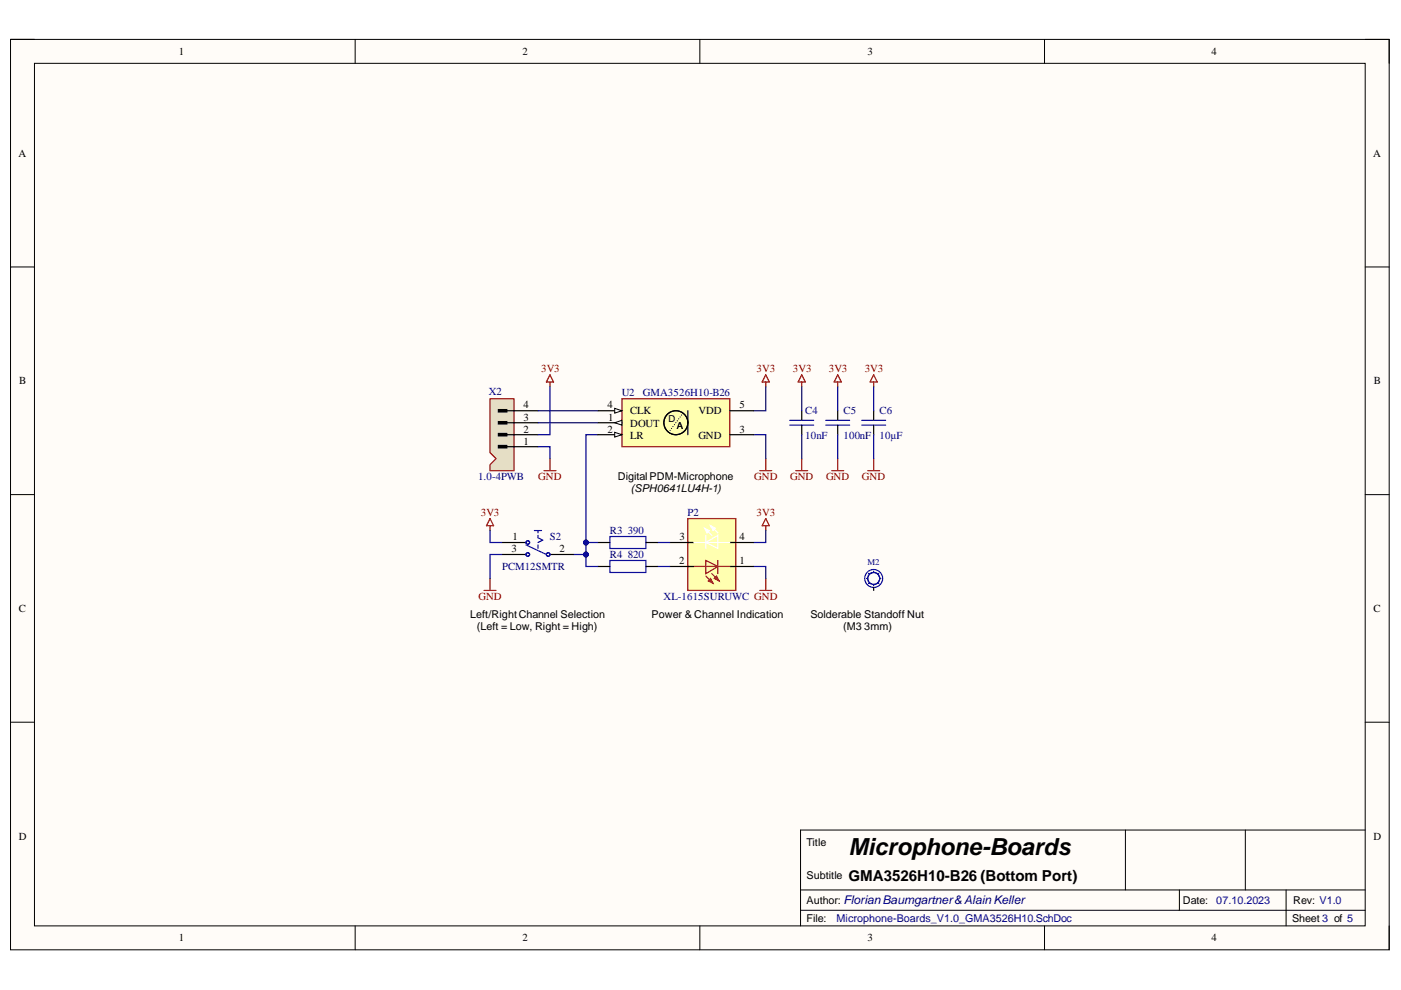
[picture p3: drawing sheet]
<svg xmlns="http://www.w3.org/2000/svg" width="297mm" height="210mm" viewBox="0 0 297 210" stroke-linecap="round" stroke-linejoin="round" font-family="sans-serif">
<path d="M2.2 8.4h292.3v193h-292.3z" fill-rule="evenodd" fill="#fffcf8"/>
<path d="M2.2 8.4h292.3v193h-292.3z" fill="none" stroke="#000" stroke-width=".21"/>
<path d="M7.3 13.4h282.1v182.9h-282.1z" fill-rule="evenodd" fill="#fffcf8"/>
<g fill="none" stroke="#000" stroke-width=".21">
<path d="M2.2 8.3h5.1M7.3 13.4h282.1v182.9h-282.1zM75.3 8.3v5.1M148.4 8.3v5.1M221.5 8.4v5M289.4 8.4h5.1v5M2.2 56.6h5.1M289.4 56.6h5.1M2.2 104.9h5.1M289.4 104.9h5.1M2.2 153.1h5.1M289.4 153.1h5.1"/>
<path d="M238.6 176v12.7M264 176v12.7M289.4 176h-119.7v20.3M75.3 196.3v5.1M148.4 196.3v5.1M169.7 188.7h119.7M169.7 193h119.7M221.5 196.3v5.1M250.1 188.7v4.3M272.7 188.7v7.6M294.5 196.3v5.1"/>
</g>
<g fill="none" stroke="#00f" stroke-width=".25">
<path d="M183.7 122.7h.3M184.2 121.6l.1 .2M184.3 123.5l-.1 .2M185.2 121.1v.3M185.2 123.9v.3M186.1 123.5l.2 .2M186.3 121.6l-.2 .2M186.5 122.7h.3"/>
<circle cx="185.2" cy="122.6" r="1.27"/>
<circle cx="185.2" cy="122.7" r="1.9"/>
</g>
<path d="M185.2 124.6v.6" fill="none" stroke="#000" stroke-width=".25"/>
<path d="M103.9 84.5h5.1v15.3h-5.1v-1.3l1.3-1.3-1.3-1.2z" fill-rule="evenodd" fill="#e5dec5"/>
<g fill="none" stroke="#800000" stroke-width=".25">
<path d="M116.6 79.5l.8 1.5h-1.6zM162.4 79.5l.7 1.5h-1.5zM170 79.5l.7 1.5h-1.5zM177.6 79.5l.8 1.5h-1.6zM185.2 79.5l.8 1.5h-1.5zM103.9 84.5h5.1v15.3h-5.1v-1.3l1.3-1.3-1.3-1.2zM115.3 99.8h2.6M116.6 81v1M116.6 97.2v2.6M161.1 99.8h2.5M162.4 81v1M162.4 97.2v2.6"/>
<path d="M168.7 99.8h2.6M170 81v1M170 97.2v2.6M176.3 99.8h2.6M177.6 81v1M177.6 97.3v2.5M184 99.8h2.5M185.2 81v1M185.2 97.3v2.5M103.9 109.9l.8 1.6h-1.6zM103.9 111.5v1M102.6 125.2h2.6"/>
<path d="M103.9 122.6v2.6"/>
</g>
<g fill="none" stroke="#000" stroke-width=".25">
<path d="M105.7 94.5h1.8v.5h-1.8zM105.7 91.9h1.8v.5h-1.8zM105.7 89.4h1.8v.5h-1.8zM105.7 86.8h1.8v.5h-1.8zM107.5 94.7h6.6M107.5 92.2h6.6M107.5 89.6h6.6M107.5 87.1h6.6M170 87.1v2M170 90.1v2.1M177.6 87.1v2M177.6 90.1v2.1"/>
<path d="M185.2 87.1v2M185.2 90.1v2.1M106.4 117.6h5.1M106.4 115h5.1M116.6 117.6h5.1"/>
</g>
<g fill="#000">
<path d="M105.7 94.5h1.8v.5h-1.8z" fill-rule="evenodd"/>
<path d="M105.7 91.9h1.8v.5h-1.8z" fill-rule="evenodd"/>
<path d="M105.7 89.4h1.8v.5h-1.8z" fill-rule="evenodd"/>
<path d="M105.7 86.8h1.8v.5h-1.8z" fill-rule="evenodd"/>
</g>
<g fill="none" stroke="#00f" stroke-width=".25">
<path d="M167.4 89.1h5.1M167.4 90.1h5.1M175.1 89.1h5M175.1 90.1h5M182.7 89.1h5.1M182.7 90.1h5.1M111.5 115.5l4.3 2.1M113.3 112.5h1.5M114.1 112.5v.5M114.1 113.5v.5l1 .5-1 .5M114.1 115.5v.8"/>
<circle cx="111.9" cy="115" r=".38"/>
<circle cx="111.9" cy="117.6" r=".38"/>
<circle cx="116.2" cy="117.6" r=".38"/>
</g>
<path d="M145.8 109.9h10.2v15.3h-10.2z" fill-rule="evenodd" fill="#ffffb0"/>
<path d="M145.8 109.9h10.2v15.3h-10.2z" fill="none" stroke="#800000" stroke-width=".25"/>
<path d="M142 115h5.1M154.7 115h5.1M154.7 120.1h5.1" fill="none" stroke="#000" stroke-width=".25"/>
<path d="M149.6 122.1l1.6 1.6M150.9 121.6l1.5 1.6" fill="none" stroke="#f00" stroke-width=".25"/>
<path d="M151.4 122.6l.5-.5 .5 1.1z" fill="#f00"/>
<path d="M151.4 122.6l.5-.5 .5 1.1z" fill="none" stroke="#f00" stroke-width=".25"/>
<path d="M150.7 122.6l.5 1.1-1-.5z" fill="#f00"/>
<path d="M149.6 118.8l2.6 1.3-2.6 1.5zM152.2 118.8v2.8M147.1 120.1h7.6M150.7 122.6l.5 1.1-1-.5z" fill="none" stroke="#f00" stroke-width=".25"/>
<path d="M149.4 112l1.5 1.5M150.7 111.5l1.5 1.5" fill="none" stroke="#fff" stroke-width=".25"/>
<path d="M149.4 112l1 .5-.5 .5z" fill="#fff"/>
<path d="M149.4 112l1 .5-.5 .5z" fill="none" stroke="#fff" stroke-width=".25"/>
<path d="M150.7 111.5l1 .5-.5 .5z" fill="#fff"/>
<path d="M147.1 115h7.6M149.6 115l2.6-1.5v2.8zM149.6 113.5v2.8M150.7 111.5l1 .5-.5 .5z" fill="none" stroke="#fff" stroke-width=".25"/>
<path d="M126.8 115h2.5M136.9 115h2.6M126.8 120.1h2.5M136.9 120.1h2.6M142 120.1h5.1" fill="none" stroke="#000" stroke-width=".25"/>
<path d="M129.3 118.8h7.6v2.6h-7.6zM129.3 113.8h7.6v2.5h-7.6z" fill="none" stroke="#00f" stroke-width=".25"/>
<path d="M162.4 109.9l.7 1.6h-1.5zM162.4 111.5v1M161.1 125.2h2.5M162.4 122.6v2.6" fill="none" stroke="#800000" stroke-width=".25"/>
<g fill="none" stroke="#000080" stroke-width=".25">
<path d="M114.1 94.7h2.5v2.5M114.1 87.1h12.7M114.1 89.6h12.7M116.6 82v10.2h-2.5M159.8 92.2h2.6v5M162.4 82v5.1h-2.6M103.9 112.5v2.5h2.5M106.4 117.6h-2.5v5M126.8 115h-2.6v5.1h2.6M139.5 115h2.5M162.4 112.5v2.5h-2.6M139.5 120.1h2.5"/>
<path d="M159.8 120.1h2.6v2.5"/>
</g>
<circle cx="124.2" cy="115" r=".51" fill="#000080"/>
<circle cx="124.2" cy="115" r=".51" fill="none" stroke="#000080" stroke-width=".21"/>
<circle cx="124.2" cy="117.6" r=".51" fill="#000080"/>
<circle cx="124.2" cy="117.6" r=".51" fill="none" stroke="#000080" stroke-width=".21"/>
<path d="M121.7 117.6h2.5" fill="none" stroke="#000080" stroke-width=".25"/>
<circle cx="124.2" cy="117.6" r=".51" fill="#000080"/>
<circle cx="124.2" cy="117.6" r=".51" fill="none" stroke="#000080" stroke-width=".21"/>
<path d="M126.8 92.2h-2.6v22.8" fill="none" stroke="#000080" stroke-width=".25"/>
<circle cx="124.2" cy="115" r=".51" fill="#000080"/>
<circle cx="124.2" cy="115" r=".51" fill="none" stroke="#000080" stroke-width=".21"/>
<path d="M170 82v5.1M170 92.2v5M177.6 82v5.1M177.6 92.2v5.1M185.2 82v5.1M185.2 92.2v5.1" fill="none" stroke="#000080" stroke-width=".25"/>
<path d="M131.9 84.5h22.8v10.2h-22.8z" fill-rule="evenodd" fill="#ffffb0"/>
<path d="M131.9 84.5h22.8v10.2h-22.8z" fill="none" stroke="#800000" stroke-width=".25"/>
<path d="M126.8 87.1h5.1" fill="none" stroke="#000" stroke-width=".25"/>
<path d="M130.3 86.6l1.6 .5-1.6 .5z" fill="#f8fcff"/>
<path d="M130.3 86.6l1.6 .5-1.6 .5z" fill="none" stroke="#000" stroke-width=".21"/>
<path d="M126.8 92.2h5.1" fill="none" stroke="#000" stroke-width=".25"/>
<path d="M130.3 91.7l1.6 .5-1.6 .5z" fill="#f8fcff"/>
<path d="M130.3 91.7l1.6 .5-1.6 .5z" fill="none" stroke="#000" stroke-width=".21"/>
<path d="M126.8 89.6h5.1M154.7 92.2h5.1" fill="none" stroke="#000" stroke-width=".25"/>
<path d="M130.3 89.6l1.6-.5v1z" fill="#f8fcff"/>
<path d="M130.3 89.6l1.6-.5v1z" fill="none" stroke="#000" stroke-width=".21"/>
<g fill="none" stroke="#000" stroke-width=".25">
<path d="M141.8 91.7h.1M142.1 91.2v.1M142.4 90.8h.1M142.7 90.4h.1M143 90h.1M143.3 89.6h.1M143.6 89.2h.1M143.9 88.8h.1M144.2 88.4h.1M144.5 88h.1M145.8 87.1v5.1M154.7 87.1h5.1"/>
<circle cx="143.3" cy="89.6" r="2.54"/>
</g>
<text font-size="5" x="179.9" y="181.3">Microphone-Boards</text>
<text font-size="3.2" x="179.9" y="186.8">GMA3526H10-B26 (Bottom Port)</text>
<g font-size="2.3">
<text x="37.9" y="11.7">1</text>
<text x="110.7" y="11.7">2</text>
<text x="183.9" y="11.7">3</text>
<text x="256.9" y="11.7">4</text>
<text x="3.9" y="33.3">A</text>
<text x="291.1" y="33.3">A</text>
<text x="4.1" y="81.5">B</text>
<text x="291.3" y="81.5">B</text>
<text x="111" y="89.2">3</text>
<text x="111" y="86.6">4</text>
<text x="128.8" y="86.6">4</text>
<text x="128.9" y="89.2">1</text>
<text x="133.6" y="87.8">CLK</text>
<text x="148.1" y="87.8">VDD</text>
<text x="156.8" y="86.6">5</text>
<text x="111" y="94.3">1</text>
<text x="111" y="91.7">2</text>
<text x="128.8" y="91.7">2</text>
<text x="133.6" y="93">LR</text>
<text x="133.6" y="90.5">DOUT</text>
<text x="148.1" y="93">GND</text>
<text x="156.8" y="91.7">3</text>
<text x="131" y="101.9">Digital PDM-Microphone</text>
<text x="133.8" y="104.4">(SPH0641LU4H-1)</text>
<text x="108.5" y="117.1">3</text>
<text x="108.6" y="114.6">1</text>
<text x="118.6" y="117.1">2</text>
<text x="144" y="119.6">2</text>
<text x="144.1" y="114.6">3</text>
<text x="156.8" y="114.6">4</text>
<text x="156.8" y="119.6">1</text>
<text x="4" y="129.8">C</text>
<text x="99.7" y="131">Left/RightChannel Selection</text>
<text x="138.2" y="131">Power &amp; Channel Indication</text>
<text x="171.8" y="131">Solderable Standoff Nut</text>
<text x="291.2" y="129.8">C</text>
<text x="101.1" y="133.6">(Left = Low, Right = High)</text>
<text x="178.8" y="133.6">(M3 3mm)</text>
<text x="4" y="178">D</text>
<text x="171" y="179.3">Title</text>
<text x="291.2" y="178">D</text>
<text x="171" y="191.7">Author: FlorianBaumgartner&amp;AlainKeller</text>
<text x="171" y="186.4">Subtitle</text>
<text x="250.8" y="191.7">Date:</text>
<text x="274.2" y="191.7">Rev: V1.0</text>
<text x="171" y="195.5">File:</text>
<text x="274" y="195.5">Sheet 3 of 5</text>
<text x="37.9" y="199.6">1</text>
<text x="110.7" y="199.6">2</text>
<text x="183.9" y="199.6">3</text>
<text x="256.9" y="199.6">4</text>
</g>
<g font-size="2.3" fill="#000080">
<text x="103.6" y="83.8">X2</text>
<text x="131.8" y="84">U2</text>
<text x="136.3" y="84">GMA3526H10-B26</text>
<text x="170.7" y="87.8">C4</text>
<text x="178.9" y="87.8">C5</text>
<text x="186.5" y="87.8">C6</text>
<text x="170.7" y="93">10nF</text>
<text x="178.9" y="93">100nF</text>
<text x="186.5" y="93">10µF</text>
<text x="101.4" y="101.9">1.0-4PWB</text>
<text x="129.3" y="113.3">R3</text>
<text x="133.1" y="113.3">390</text>
<text x="145.8" y="109.5">P2</text>
<text x="116.6" y="114.6">S2</text>
<text x="129.3" y="118.4">R4</text>
<text x="133.1" y="118.4">820</text>
<text x="106.4" y="120.9">PCM12SMTR</text>
<text x="140.7" y="127.2">XL-1615SURUWC GND</text>
<text x="257.9" y="191.7">07.10.2023</text>
<text x="177.3" y="195.5">Microphone-Boards_V1.0_GMA3526H10.SchDoc</text>
</g>
<g font-size="2.3" fill="#800000">
<text x="114.7" y="79">3V3</text>
<text x="160.4" y="79">3V3</text>
<text x="168.1" y="79">3V3</text>
<text x="175.7" y="79">3V3</text>
<text x="183.3" y="79">3V3</text>
<text x="114.1" y="101.9">GND</text>
<text x="159.9" y="101.9">GND</text>
<text x="167.5" y="101.9">GND</text>
<text x="175.1" y="101.9">GND</text>
<text x="182.7" y="101.9">GND</text>
<text x="102" y="109.5">3V3</text>
<text x="160.4" y="109.5">3V3</text>
<text x="101.4" y="127.2">GND</text>
</g>
<g font-size="2">
<text x="141.7" y="89.4">D</text>
<text x="143.5" y="91">A</text>
</g>
<text font-size="1.9" fill="#000080" x="183.9" y="119.7">M2</text>
</svg>
